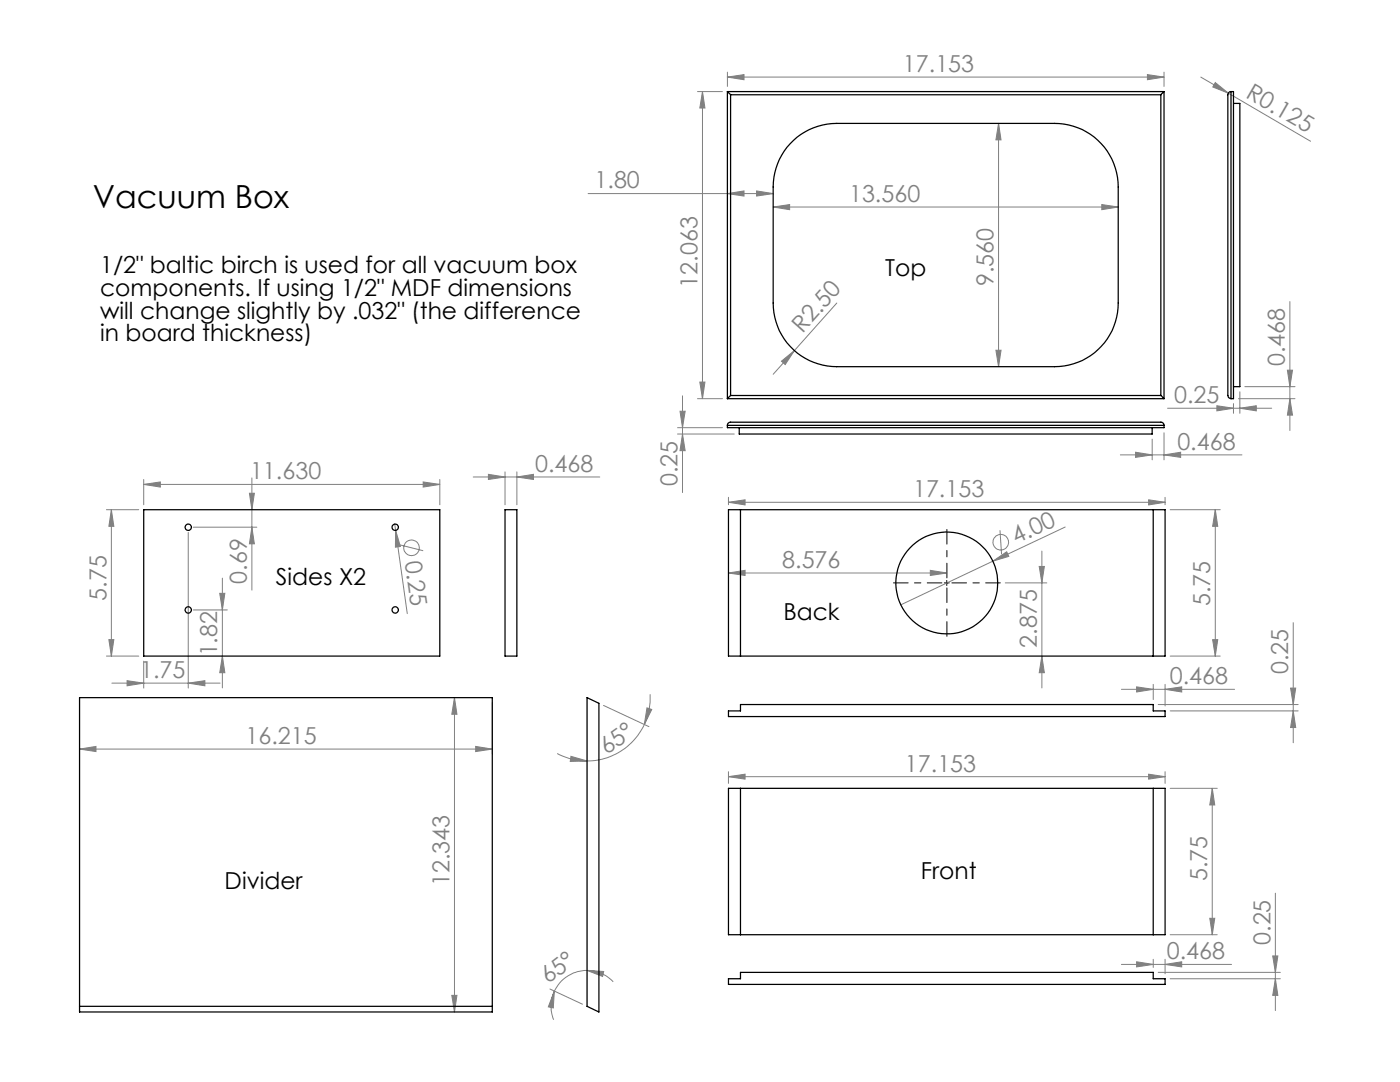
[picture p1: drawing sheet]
<svg xmlns="http://www.w3.org/2000/svg" width="279mm" height="216mm" viewBox="0 0 279 216" stroke-linecap="round" stroke-linejoin="round" font-family="sans-serif">
<g fill="none" stroke="#808080" stroke-width=".2">
<path d="M139.2 18.3h5M140.2 18.3l.5 3.3h-1zM140.2 18.3v61.3M145.2 15.4l3.3-.5v1zM145.2 14.4v2.9M145.2 15.4h87.1M229 14.9l3.3 .5-3.3 .5zM232.3 14.4v2.9M239.6 15.4l5.5 3.2M242.5 16.5l2.6 2.1-3.1-1.2zM245.1 18.6l16.4 9.6M117.4 38.6h36.9"/>
<path d="M145.2 38.6l3.3-.5v1zM151 38.1l3.3 .5-3.3 .5zM199.3 24.6l.5 3.3h-1zM199.3 24.6v48.6M154.3 41.3l3.3-.5v1zM154.3 41.3h68.9M219.9 40.8l3.3 .5-3.3 .5zM136.2 79v19.3M139.2 79.6h5M139.7 76.2h1l-.5 3.4zM156 72.1l2.5-2.1-1.8 2.7zM167 60.5l-12.7 14.2"/>
<path d="M198.8 69.9h1l-.5 3.3zM247.2 79.6h11.2M247.4 78.2v4.3M248.4 77.2h10M256.9 73.9h1.1l-.6 3.3zM257.4 79.6l.6 3.2h-1.1zM257.4 60.2v25.7M28.7 96.7l3.3-.5v1zM28.7 95.7v5M28.7 96.7h59.1M49.8 98.4h1l-.5 3.3zM50.3 95.4v22.4"/>
<path d="M84.5 96.2l3.3 .5-3.3 .5zM87.8 95.7v5M94.4 95.2h25.3M97.5 94.7l3.3 .5-3.3 .5zM100.8 94.2v6.5M103.2 95.2l3.3-.5v1zM103.2 94.2v6.5M135.2 85.3h9M135.2 86.6h11.3M135.7 82.1h1l-.5 3.2zM136.2 86.6l.5 3.3h-1zM145.4 99.2v1.5"/>
<path d="M223.6 90.8h24.3M226.6 90.2l3.3 .6-3.3 .5zM229.2 99.7l3.3 .5-3.3 .6zM229.9 87.6v4.2M232.3 90.8l3.3-.6v1.1zM232.3 86.4v5.4M232.5 99.2v1.5M233 81.5h20.8M242.9 81l3.3 .5-3.3 .5zM246.2 80.5v2M247.4 81.5l3.3-.5v1zM21.2 101.7h6.5"/>
<path d="M22.2 101.7l.5 3.3h-1zM22.2 101.7v29.2M37.6 106.2v31.1M38.6 105.2h12.7M43.9 118.4h1l-.5 3.3zM44.4 115.4v21.9M50.3 105.2l.5 3.3h-1zM78.8 104.6l2.5 17.8M79 105.8l.9 3.2-1 .2zM79.8 108.7l4.7 1.2M145.4 114.3l3.3-.5v1zM145.4 100.2l3.3-.5v1.1z"/>
<path d="M145.4 114.3h43.5M145.4 100.2h87.1M185.7 113.8l3.2 .5-3.2 .5zM198.2 112l2.7-1.9 .4 .9zM198.2 112l-18.4 8.7M199.6 105.8l.3 4.8M200.6 116.3h8.3M207.4 113h1l-.5 3.3zM207.9 110v27.3M212.6 105.2l-14.4 6.8M233.5 101.7h10M242.5 101.7v29.2"/>
<path d="M242.5 101.7l.5 3.3h-1zM21.2 130.9h6.5M21.7 127.6h1l-.5 3.3zM22.3 136.3h21.6M25.4 135.8l3.3 .5-3.3 .5zM28.7 131.9v5.4M37.6 136.3l3.3-.5v1zM38.6 121.7h6.8M44.4 130.9l.5 3.3h-1zM90.7 139.2l.5 3.3h-1zM90.7 139.2v62.7M129.8 138.5a12.8 12.8 0 0 1-1.2 6.1"/>
<path d="M207.9 130.9l.5 3.3h-1zM223.8 137.5h22.6M226.8 137.1l3.4 .4-3.4 .6zM230.2 136.6v3M232.5 137.5l3.3-.4v1zM232.5 136.6v4.3M233.5 130.9h10M242 127.6h1l-.5 3.3zM257.6 137.3h1l-.5 3.3zM258.1 124.2v24M15.9 149.5l3.3-.6v1.1zM15.9 140.2v10.3"/>
<path d="M15.9 149.5h82.3M94.9 148.9l3.3 .6-3.3 .5zM98.2 140.2v10.3M111.2 150.4a12.1 12.1 0 0 0 6 1.4M113.9 150.9l3.3 .9-3.4 .1zM120.4 140.8l9.1 4.2M128.6 144.6a12.6 12.6 0 0 1-11.4 7.2M129.1 141.3l1 .3-1.5 3zM145.4 155l3.3-.5v1zM145.4 154v2.3M145.4 155h87.1M229.2 154.5l3.3 .5-3.3 .5z"/>
<path d="M231.1 140.6h28M232.5 154v2.3M233.5 141.9h25.6M233.5 157.3h9.4M241.9 157.3l.5 3.3h-1zM241.9 157.3v29.2M258.1 141.9l.5 3.3h-1zM254.5 178.2v23.4M90.2 198.6h1l-.5 3.3zM109.7 197.3l6.5 3.1M110.6 197.8l-.2 3.3-1-.2zM110.6 197.8a7.4 7.4 0 0 0-.1 5.7"/>
<path d="M117.2 193.6l3.3 .3-.2 .9zM117.2 193.6a7.2 7.2 0 0 0-6.6 4.2M117.2 193.6a7.4 7.4 0 0 1 5.2 2.3M223.8 192.4h22M226.8 191.9l3.4 .5-3.4 .5zM230.2 191.4v1.6M231.1 194h24.4M232.5 192.4l3.3-.5v1zM232.5 191.4v2.9M233.5 186.5h9.4M233.5 195.3h22M241.4 183.2h1l-.5 3.3z"/>
<path d="M254 190.7h1l-.5 3.3zM254.5 195.3l.5 3.3h-1z"/>
<circle cx="82.1" cy="109.3" r="1.55"/>
<circle cx="199.7" cy="108.2" r="1.56"/>
</g>
<path d="M188 116.3h-9.7M189 115.3v-9.7M189 117.3v9.7M190 116.3h9.6" fill="none" stroke="#000" stroke-width=".2" stroke-dasharray="15.2 1.3 1.3 1.3" stroke-dashoffset="12.3"/>
<path d="M188.5 116.3h.9M188.9 115.8v1" fill="none" stroke="#000" stroke-width=".2"/>
<g fill="#808080">
<path d="M198.2 112l2.7-1.9 .4 .9z"/>
<path d="M156 72.1l2.5-2.1-1.8 2.7z"/>
<path d="M79 105.8l.9 3.2-1 .2z"/>
<path d="M242.5 16.5l2.6 2.1-3.1-1.2z"/>
<path d="M232.5 137.5l3.3-.4v1zM226.8 137.1l3.4 .4-3.4 .6zM232.5 192.4l3.3-.5v1zM226.8 191.9l3.4 .5-3.4 .5zM84.5 96.2l3.3 .5-3.3 .5zM28.7 96.7l3.3-.5v1zM94.9 148.9l3.3 .6-3.3 .5zM15.9 149.5l3.3-.6v1.1z"/>
<path d="M226.6 90.2l3.3 .6-3.3 .5zM232.3 90.8l3.3-.6v1.1zM242.9 81l3.3 .5-3.3 .5zM247.4 81.5l3.3-.5v1zM145.4 114.3l3.3-.5v1zM185.7 113.8l3.2 .5-3.2 .5zM145.4 100.2l3.3-.5v1.1zM229.2 99.7l3.3 .5-3.3 .6zM145.4 155l3.3-.5v1zM229.2 154.5l3.3 .5-3.3 .5zM25.4 135.8l3.3 .5-3.3 .5zM37.6 136.3l3.3-.5v1zM97.5 94.7l3.3 .5-3.3 .5zM103.2 95.2l3.3-.5v1z"/>
<path d="M145.2 15.4l3.3-.5v1zM229 14.9l3.3 .5-3.3 .5zM145.2 38.6l3.3-.5v1zM151 38.1l3.3 .5-3.3 .5z"/>
<path d="M154.3 41.3l3.3-.5v1zM219.9 40.8l3.3 .5-3.3 .5z"/>
<path d="M113.9 150.9l3.3 .9-3.4 .1zM129.1 141.3l1 .3-1.5 3z"/>
<path d="M117.2 193.6l3.3 .3-.2 .9zM110.6 197.8l-.2 3.3-1-.2z"/>
<path d="M139.7 76.2h1l-.5 3.4zM140.2 18.3l.5 3.3h-1zM257.4 79.6l.6 3.2h-1.1zM256.9 73.9h1.1l-.6 3.3zM242 127.6h1l-.5 3.3zM242.5 101.7l.5 3.3h-1zM207.9 130.9l.5 3.3h-1zM207.4 113h1l-.5 3.3zM258.1 141.9l.5 3.3h-1zM257.6 137.3h1l-.5 3.3zM241.4 183.2h1l-.5 3.3zM241.9 157.3l.5 3.3h-1zM254.5 195.3l.5 3.3h-1zM254 190.7h1l-.5 3.3zM90.2 198.6h1l-.5 3.3zM90.7 139.2l.5 3.3h-1z"/>
<path d="M199.3 24.6l.5 3.3h-1zM198.8 69.9h1l-.5 3.3zM135.7 82.1h1l-.5 3.2zM136.2 86.6l.5 3.3h-1zM22.2 101.7l.5 3.3h-1zM21.7 127.6h1l-.5 3.3zM49.8 98.4h1l-.5 3.3zM50.3 105.2l.5 3.3h-1zM43.9 118.4h1l-.5 3.3zM44.4 130.9l.5 3.3h-1z"/>
</g>
<g fill="none" stroke="#000" stroke-width=".25">
<path d="M145.2 18.3l.6 .6M145.2 18.3v61.3M145.2 18.3h87.1M145.8 18.9v60M145.8 18.9h85.9M231.7 18.9v60M232.3 18.3l-.6 .6M232.3 18.3v61.3M245.7 18.3l-.5 .2-.2 .4v60l.3 .5 .4 .2M245.7 18.3h.5v61.3h-.5M245.7 18.3v61.3M157.7 28.7a12.5 12.5 0 0 1 9.3-4.1h43.5a12.7 12.7 0 0 1 12.7 12.7v23.2a12.7 12.7 0 0 1-12.7 12.7h-43.5a12.7 12.7 0 0 1-12.7-12.7v-23.2a12.7 12.7 0 0 1 3.4-8.6z"/>
<path d="M246.2 20.6h1.2v56.6h-1.2M145.2 79.6h87.1M145.8 78.9l-.6 .7M145.8 78.9h85.9M231.7 78.9l.6 .7M145.2 84.9a.6 .6 0 0 1 .6-.7h85.9a.6 .6 0 0 1 .6 .7M145.2 84.9v.4h87.1v-.4M145.2 84.9h87.1M147.5 85.3v1.3h82.4v-1.3M28.7 101.7h59.1v29.2h-59.1zM100.8 101.7h2.4v29.2h-2.4zM145.4 101.7h87.1v29.2h-87.1z"/>
<path d="M147.8 101.7v29.2M230.2 101.7v29.2M15.9 139.2h82.3v62.7h-82.3zM117.2 139.2l2.3 1.1v61.6l-2.3-1.1zM145.4 157.3h87.1v29.2h-87.1zM145.4 141.9h2.4v-1.3h82.4v1.3h2.3v1.1h-87.1zM147.8 157.3v29.2M230.2 157.3v29.2M145.4 195.3h2.4v-1.3h82.4v1.3h2.3v1.1h-87.1zM15.9 200.8h82.3"/>
<circle cx="37.6" cy="105.2" r=".64"/>
<circle cx="78.9" cy="105.2" r=".64"/>
<circle cx="188.9" cy="116.3" r="10.2"/>
<circle cx="37.6" cy="121.7" r=".64"/>
<circle cx="78.9" cy="121.7" r=".64"/>
</g>
<text font-size="6.3" x="18.5" y="41.5">Vacuum Box</text>
<g font-size="4.7" fill="#808080">
<text x="180.2" y="14.4">17.153</text>
<text x="248.4" y="19.4" transform="rotate(30 248.4 19.4)">R0.125</text>
<text x="118.7" y="37.6">1.80</text>
<text x="169.4" y="40.3">13.560</text>
<text x="139.2" y="57.4" transform="rotate(-90 139.2 57.4)">12.063</text>
<text x="198.3" y="57.1" transform="rotate(-90 198.3 57.1)">9.560</text>
<text x="160.1" y="66.6" transform="rotate(-48 160.1 66.6)">R2.50</text>
<text x="256.4" y="73.1" transform="rotate(-90 256.4 73.1)">0.468</text>
<text x="234.3" y="80.4">0.25</text>
<text x="235" y="89.7">0.468</text>
<text x="49.9" y="95.6">11.630</text>
<text x="106.8" y="94.1">0.468</text>
<text x="135.2" y="97" transform="rotate(-90 135.2 97)">0.25</text>
<text x="182.2" y="99.2">17.153</text>
<text x="80.8" y="112.1" transform="rotate(82 80.8 112.1)">0.25</text>
<text x="156.1" y="113.3">8.576</text>
<text x="202.8" y="108.6" transform="rotate(-25 202.8 108.6)">4.00</text>
<text x="21.2" y="119.9" transform="rotate(-90 21.2 119.9)">5.75</text>
<text x="49.3" y="116.5" transform="rotate(-90 49.3 116.5)">0.69</text>
<text x="241.5" y="121" transform="rotate(-90 241.5 121)">5.75</text>
<text x="43.4" y="131" transform="rotate(-90 43.4 131)">1.82</text>
<text x="206.9" y="129.2" transform="rotate(-90 206.9 129.2)">2.875</text>
<text x="28" y="135.3">1.75</text>
<text x="233.5" y="136.5">0.468</text>
<text x="257.1" y="134.6" transform="rotate(-90 257.1 134.6)">0.25</text>
<text x="49" y="148.4">16.215</text>
<text x="121.1" y="150.7" transform="rotate(-36 121.1 150.7)">65°</text>
<text x="180.6" y="153.9">17.153</text>
<text x="89.7" y="176.8" transform="rotate(-90 89.7 176.8)">12.343</text>
<text x="240.9" y="175.8" transform="rotate(-90 240.9 175.8)">5.75</text>
<text x="232.9" y="191.4">0.468</text>
<text x="253.5" y="188.5" transform="rotate(-90 253.5 188.5)">0.25</text>
<text x="109.4" y="196.4" transform="rotate(-37 109.4 196.4)">65°</text>
</g>
<g font-size="4.7">
<text x="20" y="54.6">1/2&quot; baltic birch is used for all vacuum box</text>
<text x="20" y="59.1">components. If using 1/2&quot; MDF dimensions</text>
<text x="176.7" y="55">Top</text>
<text x="20" y="63.6">will change slightly by .032&quot; (the difference</text>
<text x="20" y="68.1">in board thickness)</text>
<text x="55.1" y="116.8">Sides X2</text>
<text x="156.3" y="123.8">Back</text>
<text x="44.8" y="177.4">Divider</text>
<text x="183.8" y="175.4">Front</text>
</g>
</svg>
